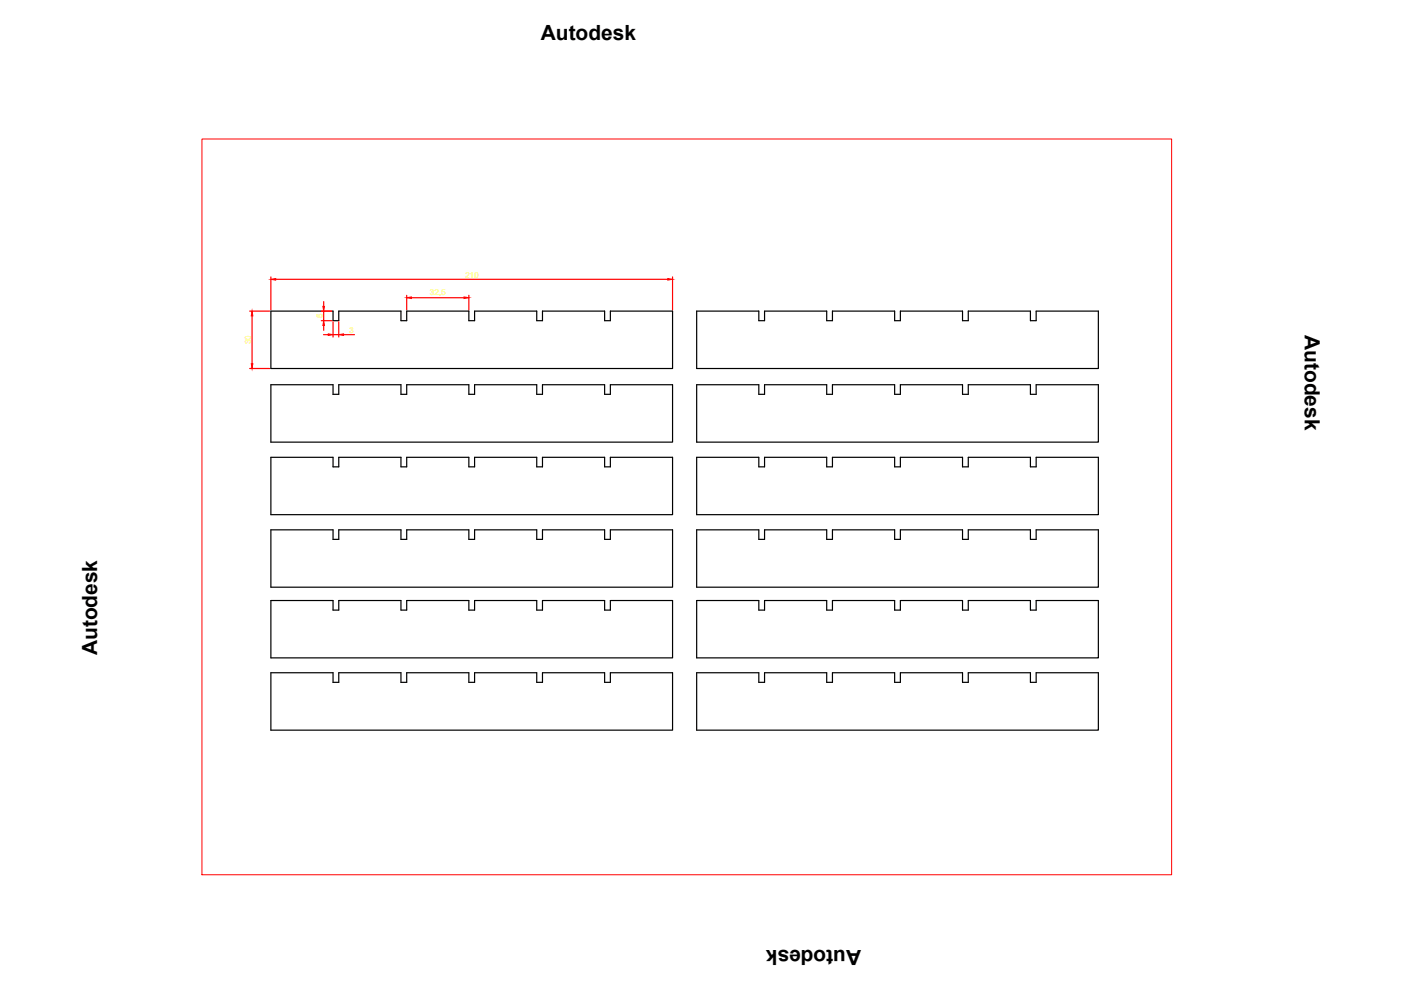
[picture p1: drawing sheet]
<svg xmlns="http://www.w3.org/2000/svg" width="297mm" height="210mm" viewBox="0 0 297 210" stroke-linecap="round" stroke-linejoin="round" font-family="sans-serif">
<!-- layer: 0 -->
<path d="M57.4 66h13.2v2h1.2v-2h13.2v2h1.2v-2h13.2v2h1.2v-2h13.2v2h1.2v-2h13.2v2h1.2v-2h13.2v12.1h-85.2zM147.7 66h13.2v2h1.2v-2h13.2v2h1.2v-2h13.2v2h1.2v-2h13.2v2h1.2v-2h13.2v2h1.2v-2h13.2v12.1h-85.2zM57.4 97h13.2v2h1.2v-2h13.2v2h1.2v-2h13.2v2h1.2v-2h13.2v2h1.2v-2h13.2v2h1.2v-2h13.2v12.1h-85.2zM57.4 81.6h13.2v2h1.2v-2h13.2v2h1.2v-2h13.2v2h1.2v-2h13.2v2h1.2v-2h13.2v2h1.2v-2h13.2v12.1h-85.2zM147.7 97h13.2v2h1.2v-2h13.2v2h1.2v-2h13.2v2h1.2v-2h13.2v2h1.2v-2h13.2v2h1.2v-2h13.2v12.1h-85.2zM147.7 81.6h13.2v2h1.2v-2h13.2v2h1.2v-2h13.2v2h1.2v-2h13.2v2h1.2v-2h13.2v2h1.2v-2h13.2v12.1h-85.2zM57.4 112.3h13.2v2.1h1.2v-2.1h13.2v2.1h1.2v-2.1h13.2v2.1h1.2v-2.1h13.2v2.1h1.2v-2.1h13.2v2.1h1.2v-2.1h13.2v12.2h-85.2zM147.7 112.3h13.2v2.1h1.2v-2.1h13.2v2.1h1.2v-2.1h13.2v2.1h1.2v-2.1h13.2v2.1h1.2v-2.1h13.2v2.1h1.2v-2.1h13.2v12.2h-85.2zM57.4 127.3h13.2v2.1h1.2v-2.1h13.2v2.1h1.2v-2.1h13.2v2.1h1.2v-2.1h13.2v2.1h1.2v-2.1h13.2v2.1h1.2v-2.1h13.2v12.2h-85.2zM147.7 127.3h13.2v2.1h1.2v-2.1h13.2v2.1h1.2v-2.1h13.2v2.1h1.2v-2.1h13.2v2.1h1.2v-2.1h13.2v2.1h1.2v-2.1h13.2v12.2h-85.2zM57.4 142.6h13.2v2.1h1.2v-2.1h13.2v2.1h1.2v-2.1h13.2v2.1h1.2v-2.1h13.2v2.1h1.2v-2.1h13.2v2.1h1.2v-2.1h13.2v12.2h-85.2zM147.7 142.6h13.2v2.1h1.2v-2.1h13.2v2.1h1.2v-2.1h13.2v2.1h1.2v-2.1h13.2v2.1h1.2v-2.1h13.2v2.1h1.2v-2.1h13.2v12.2h-85.2z" fill="none" stroke="#000" stroke-width=".25"/>
<g fill="none" stroke="#f00" stroke-width=".25">
<path d="M57.4 58.7v7M58.4 59.2h83.2M142.6 58.7v7M52.9 66h4.3M52.9 78.1h4.3M53.4 67v10.1M68.1 66h2.3M68.1 68h2.3M68.6 71h1M68.6 63.9v1.1M68.6 66v2M68.6 69v1"/>
<path d="M70.6 68.2v3.3M70.6 71h1.2M71.8 68.2v3.3M72.8 71h2.4M86.2 62.6v3.1M87.2 63.1h11.2M99.4 62.6v3.1"/>
</g>
<g fill="#f00" stroke="#f00" stroke-width=".21">
<path d="M57.4 59.2l1-.1v.3z"/>
<path d="M141.6 59.1l1 .1-1 .2z"/>
<path d="M68.5 65h.3l-.2 1z"/>
<path d="M68.6 68l.2 1h-.3z"/>
<path d="M69.6 70.8l1 .2-1 .1z"/>
<path d="M71.8 71l1-.2v.3z"/>
<path d="M53.4 66l.2 1h-.3z"/>
<path d="M53.3 77.1h.3l-.2 1z"/>
<path d="M86.2 63.1l1-.1v.3z"/>
<path d="M98.4 63l1 .1-1 .2z"/>
</g>
<path d="M42.8 29.5h205.6v156h-205.6z" fill="none" stroke="#f00" stroke-width=".21"/>
<g font-size="4.4">
<text x="114.7" y="8.5">Autodesk 학학학 학학학 학학 학학학</text>
<text x="276.6" y="71" transform="rotate(90 276.6 71)">Autodesk 학학학 학학학 학학 학학학</text>
<text x="20.6" y="138.9" transform="rotate(-90 20.6 138.9)">Autodesk 학학학 학학학 학학 학학학</text>
<text x="182.6" y="201.5" transform="rotate(180 182.6 201.5)">Autodesk 학학학 학학학 학학 학학학</text>
</g>
<g font-size="1.7" fill="#ff0">
<text x="98.6" y="58.9">210</text>
<text x="91.2" y="62.6">32,5</text>
<text x="68.4" y="67.5" transform="rotate(-90 68.4 67.5)">5</text>
<text x="74" y="70.7">3</text>
<text x="53.2" y="73" transform="rotate(-90 53.2 73)">30</text>
</g>
</svg>
